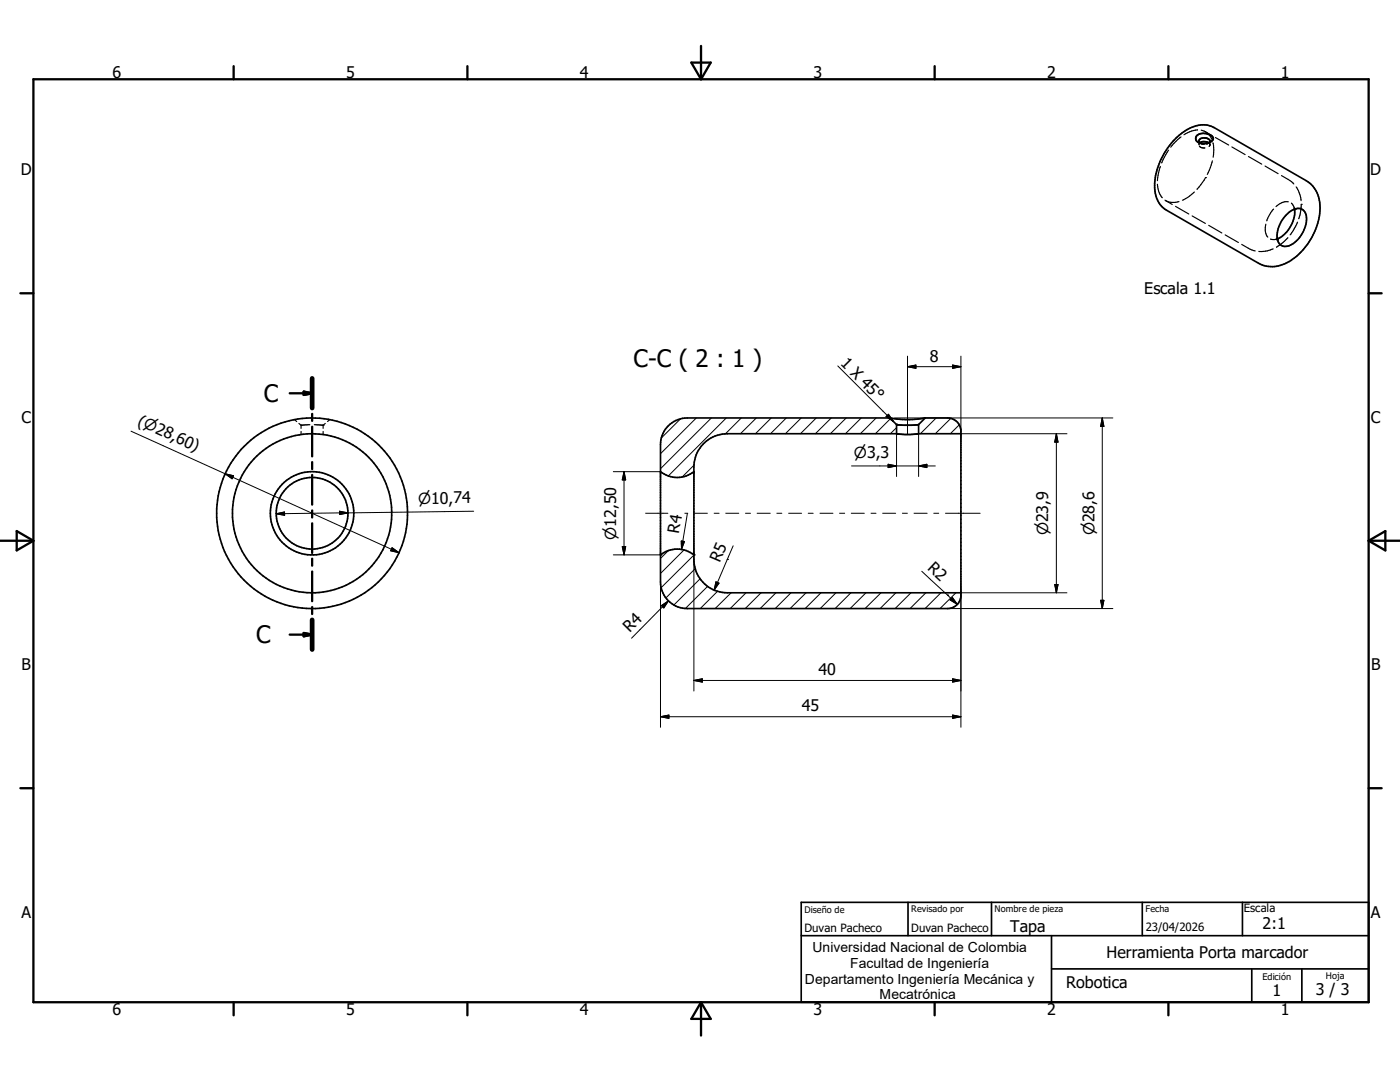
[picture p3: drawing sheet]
<svg xmlns="http://www.w3.org/2000/svg" width="279mm" height="216mm" viewBox="0 0 279 216" stroke-linecap="round" stroke-linejoin="round" font-family="sans-serif">
<g fill="none" stroke="#000" stroke-width=".2">
<path d="M167.2 73l11.1 11.1M181.1 73.2h10.7M181.1 73.2l1.7-.4v.7zM181.1 71.1v15.6M190.1 72.8l1.7 .4-1.7 .3zM191.8 71.1v15.4h21.1M26.1 86l18.8 8.5M44.9 94.5l34.7 15.8M44.9 94.5l1.7 .4-.3 .6zM122.4 94.1h9.4M124.5 94.1v16.6M124.5 94.1l.4 1.7h-.7z"/>
<path d="M135.8 83.6l-3.8 3.8M138.5 92.8l-2.3 2.4M139 83.4l-7.2 7.1M142 83.4l-10.2 10.1M144.9 83.4l-11.5 11.6M147.9 83.4l-3.2 3.2M150.9 83.4l-3.1 3.1M153.9 83.4l-3.1 3.1M156.9 83.4l-3.1 3.1M159.9 83.4l-3.2 3.1M162.9 83.4l-3.2 3.1M165.9 83.4l-3.2 3.1"/>
<path d="M168.9 83.4l-3.2 3.1M169.9 93h16.8M171.9 83.4l-3.2 3.1M174.9 83.4l-3.2 3.1M176.8 83.1l.5-.4 1 1.4zM177.2 92.6l1.7 .4-1.7 .3zM177.7 83.5l-3 3M178.5 83.4h43.6M178.9 85.3l-1.2 1.2M178.9 86.5v8.6M183.3 93l1.7-.4v.7zM183.3 86.5v8.6"/>
<path d="M186.8 83.4l-3.1 3.1M189.7 83.5l-3 3M191.4 84.8l-1.7 1.7M210.8 86.5v31.8M210.8 86.5l.4 1.7h-.7zM220 83.4v38M220 83.4l.3 1.7h-.7zM55.1 102.5l1.7-.3v.6zM67.8 102l1.6 .3-1.6 .4zM69.4 102.3l-14.3 .2M78.2 109.3l1.4 1-1.6-.4zM94.5 102l-25.1 .3"/>
<path d="M122.4 110.7h9.4M124.2 109.1h.7l-.4 1.6zM128.8 102.4h4.5M131.8 116.1v4.4M133.3 109.9l-1.5 1.5M133.4 119.9l-7.4 7.4M136 107.9l.6 .2-.6 1.5zM136.5 109.8l-4.7 4.6M136.7 102.4h.6M137.2 102.4l-1.2 7.2M138.5 110.8l-6.6 6.5M138.5 110.7v27.2"/>
<path d="M138.6 102.4h2.6M138.8 113.5l-5.9 5.8M139.7 115.5l-5.2 5.2M141.2 117l-4.4 4.4M142.5 102.4h1M142.9 116.1l.6 .3-1 1.4zM143.2 118l-3.4 3.4M144.8 102.4h2.6M145.1 111.6h.1M145.1 111.6l-2.6 6.2M145.9 118.3l-3.2 3.1M146.3 108.9l-1.2 2.7"/>
<path d="M148.8 102.4h1M148.9 118.3l-3.2 3.1M151.1 102.4h2.6M151.9 118.3l-3.2 3.1M154.9 118.3l-3.2 3.1M155 102.4h1M157.4 102.4h2.6M157.9 118.3l-3.2 3.1M160.9 118.3l-3.2 3.1M161.3 102.4h1M163.6 102.4h2.6M163.8 118.3l-3.1 3.1"/>
<path d="M166.8 118.3l-3.1 3.1M167.6 102.4h1M169.8 118.3l-3.1 3.1M169.9 102.4h2.6M172.8 118.3l-3.1 3.1M173.8 102.4h1M175.8 118.3l-3.2 3.1M176.2 102.4h2.5M178.8 118.3l-3.2 3.1M180.1 102.4h1M181.8 118.3l-3.2 3.1M182.4 102.4h2.6"/>
<path d="M184 114l5.1 4.8M184.8 118.3l-3.2 3.1M186.4 102.4h.9M187.8 118.3l-3.2 3.1M188.7 102.4h6.9M189.1 118.8h.1M189.1 118.8l2 1.8M190.1 119.2l1 1.4-1.5-.9zM190.8 118.3l-3.2 3.1M210.5 116.6h.7l-.4 1.7zM212.9 118.3h-21.1v26.8M219.6 119.8h.7l-.3 1.6z"/>
<path d="M131.8 120.6v24.5M132 120.8l1.4-.9-.9 1.4zM138.5 135.8h53.3M138.5 135.8l1.7-.4v.7zM189.1 121.4h33M190.1 135.4l1.7 .4-1.7 .3zM131.8 143h60M131.8 143l1.7-.3v.6zM190.1 142.7l1.7 .3-1.7 .3z"/>
</g>
<g fill="none" stroke="#000" stroke-width=".23">
<path d="M231 36.8a4.4 4.4 0 0 0 1 2.7M231.6 33.2l-.6 2.9M232.5 39.9l.1 .1M233.2 30l-1.4 2.5M235.7 27.3l-2.1 2.1M238.4 38.3l-1.4 1.1-1 .6M239 25.9a5.6 5.6 0 0 0-2.7 1M239.3 28.1v.3M239.3 28.6v.3M239.3 28.5l.2 .1M239.4 29.1l.4 .4h.7M239.5 28.5l-.2 .3"/>
<path d="M239.6 28.6l.1 .1M239.7 28.6l.5 .2M239.7 26l.9 .3M240.2 28.8h.1M240.6 35.4h.1M240.6 26.3l.7 .6 .6 .9M240.6 35.4l-1.7 2.4M240.6 26.3l1.3 .8M240.8 28.7h.1M241.2 28.6l.1-.2zM241.2 28.5l-.4 .2M241.2 28.5l.3 .3"/>
<path d="M241.5 28.1v.3l.1-.1M241.5 28.6v.4l-.2 .2M242 32.1l-1.1 2.7M242.1 28.5l.1 1.4-.1 1.5M242.6 27.4l2.6 1.5M245.8 29.3l2.7 1.5M249.2 31.2l2.6 1.6M252.5 33.1l2.6 1.6M255.7 35l1.7 1 .8 .7M258.7 37.3l.1 .1a6.2 6.2 0 0 1 .9 2.6M232.6 40a3.4 3.4 0 0 0 2.7 .2M232.6 40l1.3 .8"/>
<path d="M234.6 41.2l2.7 1.5M237.9 43.1l2.7 1.5M241.2 45l2.6 1.5M244.5 46.9l2.6 1.5M247.8 48.8l1.7 .9 1 .4M252.6 44.7a2.86 2.86 0 0 0 .4 2.6M253.6 47.7l.8 .1 .5-.1h-.2M254.1 49.7a5.9 5.9 0 0 1-2.9 .5M254.2 41.7l-1 1.5-.4 .9M254.7 47.7h.1M254.8 47.8l.2 .1M257 47.5l-.9 .9-1.3 .9"/>
<path d="M257.1 40.3a3 3 0 0 0-2.4 .9M257.7 40.5l.5 .7 .1 .5v-.1M258.3 41.5h.1M258.4 41.6l.2 .1M258.9 44.3l-.8 1.6-.6 1M259.7 40.8h.1M259.7 40.8l-.2 1.9-.3 .9M58.8 83.7l.4 .4M59.7 84.5l.4 .3v.7M60.1 86.1v.6M61.8 84.7l-1.7 .1M62.7 84.7l1.8 .1"/>
<path d="M64.5 84.8h.1M64.5 84.8v.7M64.5 86.1v.6M64.9 84.5l-.4 .3M65.8 83.7l-.4 .4"/>
</g>
<g fill="none" stroke="#000" stroke-width=".33">
<path d="M234.7 27.6a7.2 7.2 0 0 1 6.7-2.5l.9 .4 18.4 10.6a6.5 6.5 0 0 1 2.6 7 12.9 12.9 0 0 1-7.5 9.7 5.7 5.7 0 0 1-4.6-.3l-18.4-10.6a5.7 5.7 0 0 1-2.3-6 14.3 14.3 0 0 1 4.2-8.3zM238.8 27.1a2.36 2.36 0 0 1 3.3 .4 1.91 1.91 0 0 1-2.4 1.1 .97 .97 0 0 1-.9-.5 .97 .97 0 0 1 0-1zM241.2 28.5l-1.2-.2-.5 .2M241.3 28.4a.66 .66 0 0 0-.1-.7 .66 .66 0 0 0-.6-.2h-.1a.76 .76 0 0 0-.9 .1 .76 .76 0 0 0-.2 .8l.2 .2M257 42.6a2.44 2.44 0 0 1 3.1-.7 3.6 3.6 0 0 1 .1 4 5 5 0 0 1-3.8 3.3 1.92 1.92 0 0 1-1.5-2.5 6.7 6.7 0 0 1 2.1-4.1zM258.6 41.7h-.3a6.2 6.2 0 0 1-3.4 6l.1 .2M258.6 41.7h.1M131.8 94.1a5.3 5.3 0 0 0 6.7 0M133.4 84.9a5.4 5.4 0 0 1 3.8-1.5h40.5a19.2 19.2 0 0 0 6.9 0h4.5a2.72 2.72 0 0 1 2.7 2.3v33.4a2.67 2.67 0 0 1-2.7 2.3h-51.9a5.3 5.3 0 0 1-5.4-5.3v-27.4a5.4 5.4 0 0 1 1.6-3.8zM177.6 83.4l1.3 1.3v1.8M178.9 84.7l1.3 .1 3.1-.1M183.3 86.5l-1.6 .2-2.7-.2h-33.9a6.7 6.7 0 0 0-6.6 6.7v18.4a6.7 6.7 0 0 0 6.6 6.7h46.7"/>
<path d="M183.3 84.7h.1M183.3 84.7v1.8h8.5M184.6 83.4l-1.3 1.3M131.8 110.7a5.4 5.4 0 0 1 6.7 0M159.9 186.7h113.2M159.9 180.1h113.2v19.9h-113.2zM181.2 180.1v6.6M197.9 180.1v6.6M209.9 193.3h63.2M209.9 186.7v13.3M228 180.1v6.6M248 180.1v6.6"/>
<path d="M249.8 193.3v6.7M259.8 193.3v6.7"/>
<circle cx="62.3" cy="102.4" r="19"/>
<circle cx="62.3" cy="102.4" r="15.9"/>
<circle cx="62.3" cy="102.4" r="8.3"/>
<circle cx="62.3" cy="102.4" r="7.2"/>
</g>
<g fill="#000">
<circle cx="254.9" cy="47.7" r=".17"/>
<circle cx="258.3" cy="41.7" r=".17"/>
<circle cx="178.9" cy="84.7" r=".17"/>
<circle cx="178.9" cy="86.5" r=".17"/>
<circle cx="131.8" cy="110.7" r=".17"/>
<circle cx="138.5" cy="110.7" r=".17"/>
</g>
<g fill="none" stroke="#000" stroke-width=".46">
<path d="M6.7 15.8h266.4v184.2h-266.4zM46.6 13.2v2.6M93.3 13.2v2.6M138 12.5h3.8l-1.9 3.3zM139.9 9.2v6.6M186.5 13.2v2.6M233.2 13.2v2.6M4.1 58.5h2.6M273.1 58.5h2.6M57.8 78.5h4.5M60.6 78.1l1.7 .4-1.7 .3zM62.3 75.5v5.9"/>
<path d="M62.3 82.6v1.4M62.3 85.2v5.9M62.3 92.2v1.4M62.3 94.8v5.9M0 107.9h6.7M3.3 106l3.4 1.9-3.4 1.9zM62.3 101.9v1.4M62.3 104.4v5.9M62.3 111.5v1.4M62.3 114v6M273.1 107.9h6.3M273.1 107.9l3.4-1.9v3.8z"/>
<path d="M57.8 126.6h4.5M60.6 126.3l1.7 .3-1.7 .4zM62.3 121.1v1.4M62.3 123.7v5.9M4.1 157.3h2.6M273.1 157.3h2.6M46.6 200v2.6M93.3 200v2.6M139.9 200v6.6M139.9 200l1.9 3.3h-3.8zM186.5 200v2.6M233.2 200v2.6"/>
</g>
<path d="M62.3 75.5v5.9M62.3 123.7v5.9" fill="none" stroke="#000" stroke-width=".94"/>
<path d="M60.6 78.1l1.7 .4-1.7 .3zM60.6 126.3l1.7 .3-1.7 .4z" fill="#000" stroke="#000" stroke-width=".46"/>
<g fill="#000" stroke="#000" stroke-width=".2">
<path d="M181.1 73.2l1.7-.4v.7zM190.1 72.8l1.7 .4-1.7 .3zM44.9 94.5l1.7 .4-.3 .6zM124.5 94.1l.4 1.7h-.7zM176.8 83.1l.5-.4 1 1.4zM177.2 92.6l1.7 .4-1.7 .3zM183.3 93l1.7-.4v.7zM210.8 86.5l.4 1.7h-.7zM220 83.4l.3 1.7h-.7zM55.1 102.5l1.7-.3v.6zM67.8 102l1.6 .3-1.6 .4zM78.2 109.3l1.4 1-1.6-.4z"/>
<path d="M124.2 109.1h.7l-.4 1.6zM136 107.9l.6 .2-.6 1.5zM142.9 116.1l.6 .3-1 1.4zM190.1 119.2l1 1.4-1.5-.9zM210.5 116.6h.7l-.4 1.7zM219.6 119.8h.7l-.3 1.6zM132 120.8l1.4-.9-.9 1.4zM138.5 135.8l1.7-.4v.7zM190.1 135.4l1.7 .4-1.7 .3zM131.8 143l1.7-.3v.6zM190.1 142.7l1.7 .3-1.7 .3z"/>
</g>
<g font-size="4.8">
<text x="126.4" y="73.2">C-C ( 2 : 1 )</text>
<text x="52.6" y="80.3">C</text>
<text x="51.1" y="128.4">C</text>
</g>
<g font-size="3.2">
<text x="22.5" y="15.6">6</text>
<text x="69.1" y="15.6">5</text>
<text x="115.7" y="15.6">4</text>
<text x="162.3" y="15.6">3</text>
<text x="209" y="15.6">2</text>
<text x="255.6" y="15.6">1</text>
<text x="4.1" y="35">D</text>
<text x="273.5" y="35">D</text>
<text x="228.3" y="58.6">Escala 1.1</text>
<text x="167.6" y="72.6" transform="rotate(45 167.6 72.6)">1 X 45°</text>
<text x="185.5" y="72.1">8</text>
<text x="4.3" y="84.4">C</text>
<text x="27.3" y="84.8" transform="rotate(24 27.3 84.8)">(n28,60)</text>
<text x="273.6" y="84.4">C</text>
<text x="135.5" y="106.5" transform="rotate(-81 135.5 106.5)">R4</text>
<text x="143.6" y="112.4" transform="rotate(-67 143.6 112.4)">R5</text>
<text x="185" y="113.6" transform="rotate(43 185 113.6)">R2</text>
<text x="125.7" y="126.2" transform="rotate(-45 125.7 126.2)">R4</text>
<text x="4.3" y="133.7">B</text>
<text x="163.4" y="134.7">40</text>
<text x="273.6" y="133.7">B</text>
<text x="160" y="141.9">45</text>
<text x="4.3" y="183.1">A</text>
<text x="201.6" y="185.9">Tapa</text>
<text x="252" y="185.4">2:1</text>
<text x="273.6" y="183.1">A</text>
<text x="220.9" y="191.2">Herramienta Porta marcador</text>
<text x="212.8" y="197.1">Robotica</text>
<text x="22.5" y="202.6">6</text>
<text x="69.1" y="202.6">5</text>
<text x="115.7" y="202.6">4</text>
<text x="162.3" y="202.6">3</text>
<text x="209" y="202.6">2</text>
<text x="254" y="198.8">1</text>
<text x="255.6" y="202.6">1</text>
<text x="262.6" y="198.6">3 / 3</text>
</g>
<g font-size="3">
<text x="170.4" y="91.4">n3,3</text>
<text x="83.4" y="100.6" transform="rotate(-1 83.4 100.6)">n10,74</text>
<text x="122.9" y="107.7" transform="rotate(-90 122.9 107.7)">n12,50</text>
<text x="209.2" y="106.8" transform="rotate(-90 209.2 106.8)">n23,9</text>
<text x="218.4" y="106.8" transform="rotate(-90 218.4 106.8)">n28,6</text>
</g>
<g font-size="2.8">
<text x="162.1" y="190">Universidad Nacional de Colombia</text>
<text x="160.7" y="196.3">Departamento Ingeniería Mecánica y</text>
<text x="169.7" y="193.1">Facultad de Ingeniería</text>
<text x="175.6" y="199.4">Mecatrónica</text>
</g>
<g font-size="2.3">
<text x="228.6" y="185.7">23/04/2026</text>
<text x="248.2" y="182.1">Escala</text>
<text x="160.5" y="186">Duvan Pacheco</text>
<text x="181.9" y="186">Duvan Pacheco</text>
</g>
<g font-size="1.8">
<text x="160.5" y="182.2">Diseño de</text>
<text x="181.9" y="182.1">Revisado por</text>
<text x="198.5" y="182.1">Nombre de pieza</text>
<text x="228.6" y="182.1">Fecha</text>
<text x="252" y="195.5">Edición</text>
<text x="264.6" y="195.3">Hoja</text>
</g>
</svg>
